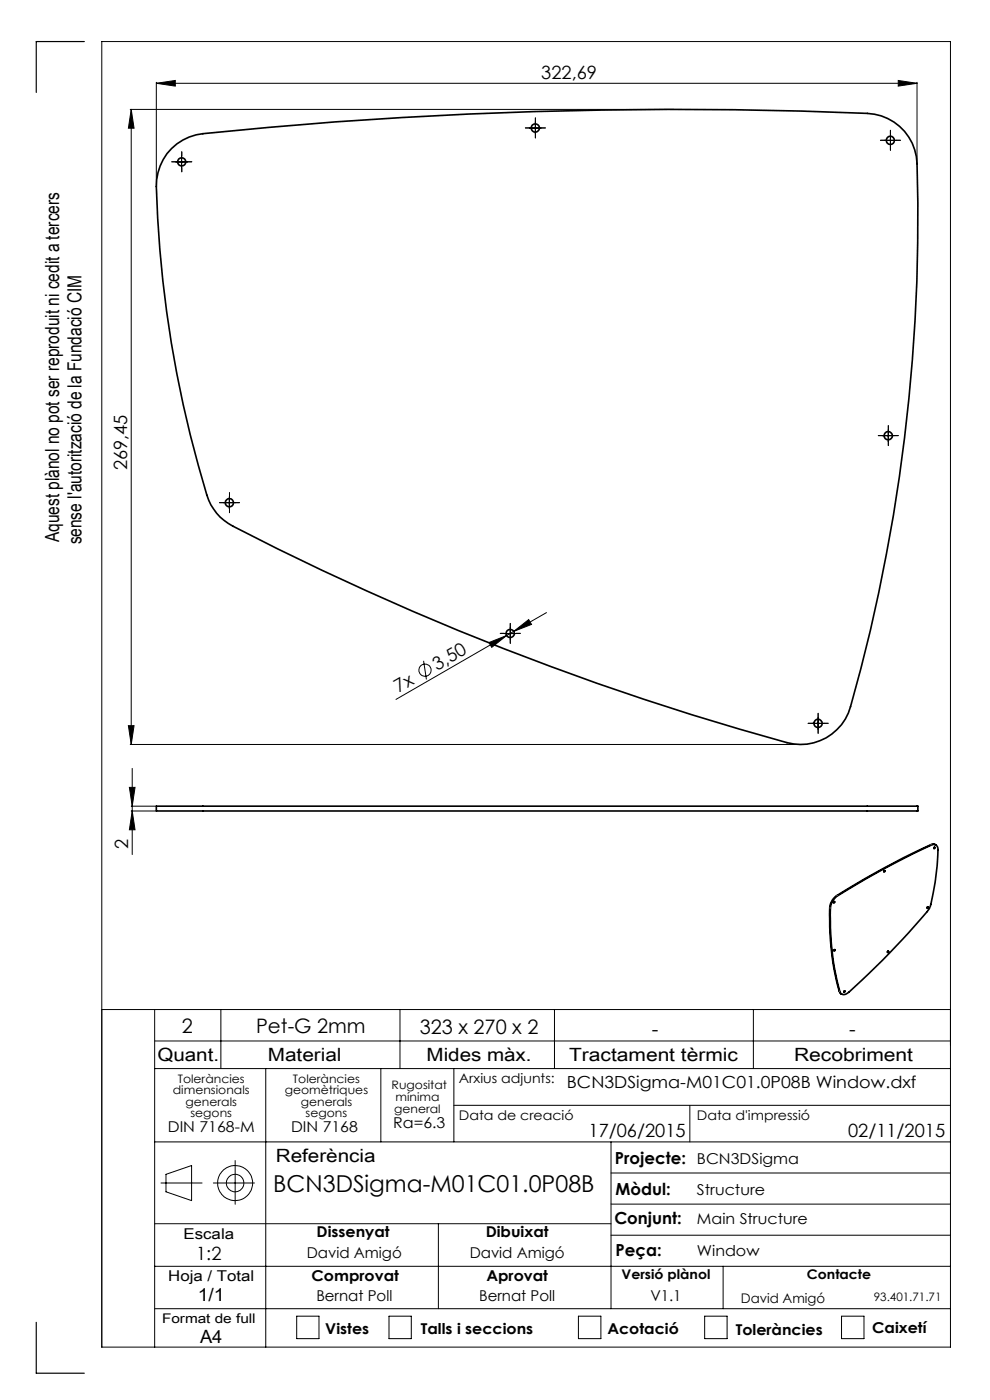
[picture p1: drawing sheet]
<svg xmlns="http://www.w3.org/2000/svg" width="210mm" height="297mm" viewBox="0 0 210 297" stroke-linecap="round" stroke-linejoin="round" font-family="sans-serif">
<g fill="none" stroke="#000" stroke-width=".21">
<path d="M33.2 17.7l4-.6v1.2zM33.2 17.5v21.9M33.2 17.7h161.3M190.5 17.1l4 .6-4 .6zM194.5 17.5v17M27.6 23.2h115.3M27.8 23.2v134.7M27.8 23.2l.6 4h-1.2zM37.3 34.4h2.5M38.5 33.1v2.5M112.3 27.2h2.5M113.6 25.9v2.5"/>
<path d="M187.6 29.8h2.5M188.9 28.5v2.5M187.1 92.4h2.6M188.4 91.2v2.5M47.4 106.6h2.5M48.6 105.4v2.5M103.7 136.3l3.8-1.5-3.2 2.5zM107 134.4h2.5M107.5 134.8l-23.5 13.6M108.2 133.1v2.5M109 133.9l3.1-2.5 .6 1.1zM109 133.9l-1.5 .9"/>
<path d="M115.9 130l-6.9 3.9M27.2 153.9h1.2l-.6 4zM27.6 157.9h142.1M89.9 140.2l.6 3.9M172.3 153.5h2.5M173.5 152.2v2.5M27.4 167h1.2l-.6 4zM27.8 171h5.2M27.8 172h5.2M28 163v18.3M28 172l.6 4h-1.2zM21.6 214.2h180"/>
<path d="M32.8 214.2v71.6M46.8 214.2v12.5M84.8 214.2v12.5M117.6 214.2v12.5M159.8 214.2v12.5M32.8 220.8h168.8M32.8 226.7h168.8M56.4 226.7v59.1M80.8 226.7v15.5M96.3 226.7v15.5M96.3 234.5h105.3M146.3 234.5v7.7"/>
<path d="M32.8 259.6h96.8M32.8 242.2h168.8M34.1 251h8.8M35.2 249.1l5.4-1.8v7.4l-5.4-1.9zM45.3 251h8.7M49.9 246.2v9.3M93 259.6v18M129.6 242.2v35.4M129.6 255.4h72M129.6 248.8h72M32.8 277.6h168.8M32.8 268.6h168.8"/>
<path d="M62.9 279.2h4.8v4.8h-4.8zM82.5 279.2h4.7v4.8h-4.7zM122.7 279.2h4.8v4.8h-4.8zM129.6 262h72M149.5 279.2h4.7v4.8h-4.7zM153.4 268.6v9M178.5 279.2h4.8v4.8h-4.8zM21.6 285.8h180v-277h-180v277"/>
<circle cx="90.1" cy="142.2" r="1.3"/>
<circle cx="49.9" cy="251" r="3.7"/>
<circle cx="49.9" cy="251" r="1.86"/>
</g>
<g fill="none" stroke="#000" stroke-width=".21" stroke-dasharray="15.2 1.3 1.3 1.3">
<path d="M37.3 34.3h-.9M38.6 33.1v-.9M38.6 35.6v.8M39.8 34.3h.9M112.3 27.1h-.9M113.6 25.9v-.9M113.6 28.4v.9M114.8 27.1h.9M187.6 29.8h-.8M188.9 28.5v-.9M188.9 31v.9M190.1 29.8h.9"/>
<path d="M187.2 92.4h-.9M188.4 91.2v-.9M188.4 93.7v.8M189.7 92.4h.9M47.4 106.6h-.8M48.7 105.4v-.9M48.7 107.9v.9M49.9 106.6h.9M107 134.4h-.9M108.2 133.1v-.9M108.2 135.6v.9M109.5 134.4h.9"/>
<path d="M172.3 153.4h-.9M173.5 152.2v-.9M173.5 154.7v.9M174.8 153.4h.9"/>
</g>
<path d="M17.9 8.8h-10.2v10.8M7.7 280.5v10.8h10.2" fill="none" stroke="#000" stroke-width=".25"/>
<g fill="#000">
<path d="M190.5 17.1l4 .6-4 .6zM33.2 17.7l4-.6v1.2z"/>
<path d="M27.8 23.2l.6 4h-1.2zM27.2 153.9h1.2l-.6 4zM27.4 167h1.2l-.6 4zM28 172l.6 4h-1.2z"/>
<path d="M109 133.9l3.7-1.4-.6-1.1zM103.7 136.3l.6 1 3.2-2.5z"/>
</g>
<g fill="none" stroke="#000" stroke-width=".35">
<path d="M36.4 31.5a11.1 11.1 0 0 1 6.6-3.1 979.5 979.5 0 0 1 141-4.3 11 11 0 0 1 10.5 10.6 378.4 378.4 0 0 1-14.5 116.6 11 11 0 0 1-13.1 6.2 600.2 600.2 0 0 1-118.5-46.4 10.7 10.7 0 0 1-4.5-6 243.3 243.3 0 0 1-10.7-67 11.3 11.3 0 0 1 3.2-6.6zM33.2 171h161.5v1h-161.5zM198.2 179.7l-.1 .2M198.5 179.2l-.7-.1a155 155 0 0 0-20.7 11.2 3.6 3.6 0 0 0-1.1 2.3 52.7 52.7 0 0 0 2.3 18.1l.2 .2M176.9 191.3l-.1 .1M177.2 190.4a155 155 0 0 1 20.8-11.3 .94 .94 0 0 1 1 1.2 51.8 51.8 0 0 1-1.8 12.4 151.6 151.6 0 0 1-17.7 18.2 .89 .89 0 0 1-1.3-.5 55.4 55.4 0 0 1-1.9-18.5zM187.5 184.8l.2-.1-.1 .3zM187.6 184.7l-.1 .2M196.7 192.4l-.1 .2M177 201.5l-.1 .1M179.1 210.2l-.1 .2M188.3 201.8l-.1 .2"/>
<path d="M188.4 201.8l.1 .1-.2 .2z"/>
<circle cx="38.5" cy="34.3" r=".87"/>
<circle cx="113.5" cy="27.1" r=".87"/>
<circle cx="188.9" cy="29.8" r=".88"/>
<circle cx="188.4" cy="92.4" r=".88"/>
<circle cx="48.7" cy="106.6" r=".88"/>
<circle cx="108.2" cy="134.4" r=".87"/>
<circle cx="173.5" cy="153.5" r=".88"/>
<circle cx="198.2" cy="179.9" r=".15"/>
<circle cx="177" cy="191.5" r=".15"/>
<circle cx="196.8" cy="192.6" r=".16"/>
<circle cx="177" cy="201.6" r=".15"/>
<circle cx="179.1" cy="210.4" r=".15"/>
</g>
<path d="M197.6 179.2h-.1M176.1 192.7l-.1-.1M177.6 190.1l-.1-.1M178.1 210.3h-.1" fill="none" stroke="#808080" stroke-width=".21" stroke-dasharray="6.3 1.3 1.3 1.3 1.3 1.3"/>
<text font-size="4.9" x="58" y="253">BCN3DSigma-M01C01.0P08B</text>
<g font-size="4.2">
<text x="38.6" y="219">2</text>
<text x="54.3" y="219.2">Pet-G 2mm</text>
<text x="89" y="219.4">323 x 270 x 2</text>
<text x="138.3" y="219.7">-</text>
<text x="180.1" y="219.7">-</text>
</g>
<g font-size="4.1">
<text x="12.5" y="115.1" transform="rotate(-90 12.5 115.1)">Aquest plànol no pot ser reproduit ni cedit a tercers</text>
<text x="17.3" y="115.5" transform="rotate(-90 17.3 115.5)">sense l'autorització de la Fundació CIM</text>
</g>
<g font-size="3.9">
<text x="114.8" y="16.8">322,69</text>
<text x="27" y="99.8" transform="rotate(-90 27 99.8)">269,45</text>
<text x="92.8" y="142.4" transform="rotate(-30 92.8 142.4)">3,50</text>
<text x="84.5" y="147.1" transform="rotate(-30 84.5 147.1)">7x</text>
<text x="27.2" y="180.2" transform="rotate(-90 27.2 180.2)">2</text>
<text x="33.4" y="225">Quant.</text>
<text x="56.8" y="225">Material</text>
<text x="90.5" y="225">Mides màx.</text>
<text x="120.7" y="225">Tractament tèrmic</text>
<text x="168.4" y="225">Recobriment</text>
<text x="124.8" y="241.3">17/06/2015</text>
<text x="179.9" y="241.3">02/11/2015</text>
<text x="58.5" y="246.5">Referència</text>
<text x="41.6" y="267.2">1:2</text>
<text x="41.9" y="276.1">1/1</text>
<text x="42.4" y="284.9">A4</text>
</g>
<g font-size="3.5">
<text x="120.2" y="230.7">BCN3DSigma-M01C01.0P08B Window.dxf</text>
<text x="130.5" y="246.8">Projecte:</text>
<text x="130.6" y="253.4">Mòdul:</text>
<text x="130.3" y="259.8">Conjunt:</text>
<text x="130.6" y="266.4">Peça:</text>
</g>
<g font-size="3.2">
<text x="83.4" y="239.3">Ra=6.3</text>
<text x="35.6" y="240.1">DIN 7168-M</text>
<text x="61.7" y="240.1">DIN 7168</text>
<text x="147.8" y="246.8">BCN3DSigma</text>
<text x="147.8" y="253.4">Structure</text>
<text x="38.9" y="262.9">Escala</text>
<text x="67.2" y="262.5">Dissenyat</text>
<text x="103" y="262.5">Dibuixat</text>
<text x="147.8" y="259.8">Main Structure</text>
<text x="65.1" y="266.8">David Amigó</text>
<text x="99.6" y="266.8">David Amigó</text>
<text x="147.8" y="266.4">Window</text>
<text x="35.7" y="271.7">Hoja / Total</text>
<text x="66.1" y="271.7">Comprovat</text>
<text x="103.2" y="271.7">Aprovat</text>
<text x="67.1" y="276.1">Bernat Poll</text>
<text x="101.6" y="276.1">Bernat Poll</text>
<text x="138" y="276.1">V1.1</text>
<text x="69" y="283.1">Vistes</text>
<text x="89.3" y="283.1">Talls i seccions</text>
<text x="128.8" y="283.1">Acotació</text>
<text x="156.1" y="283.2">Toleràncies</text>
<text x="185" y="282.8">Caixetí</text>
</g>
<g font-size="2.8">
<text x="97.3" y="229.6">Arxius adjunts:</text>
<text x="97.3" y="237.7">Data de creació</text>
<text x="147.8" y="237.7">Data d'impressió</text>
<text x="131.8" y="271.4">Versió plànol</text>
<text x="171.2" y="271.4">Contacte</text>
<text x="34.4" y="280.7">Format de full</text>
<text x="157.1" y="276.3">David Amigó</text>
</g>
<g font-size="2.5">
<text x="36.7" y="232.1">dimensionals</text>
<text x="37.7" y="229.6">Toleràncies</text>
<text x="60.4" y="232.1">geomètriques</text>
<text x="62.1" y="229.6">Toleràncies</text>
<text x="83.1" y="231">Rugositat</text>
<text x="83.9" y="233.5">mínima</text>
<text x="39.4" y="234.6">generals</text>
<text x="40.4" y="237.1">segons</text>
<text x="63.8" y="234.6">generals</text>
<text x="64.8" y="237.1">segons</text>
<text x="83.6" y="236.2">general</text>
<text x="185.4" y="276.1">93.401.71.71</text>
</g>
</svg>
